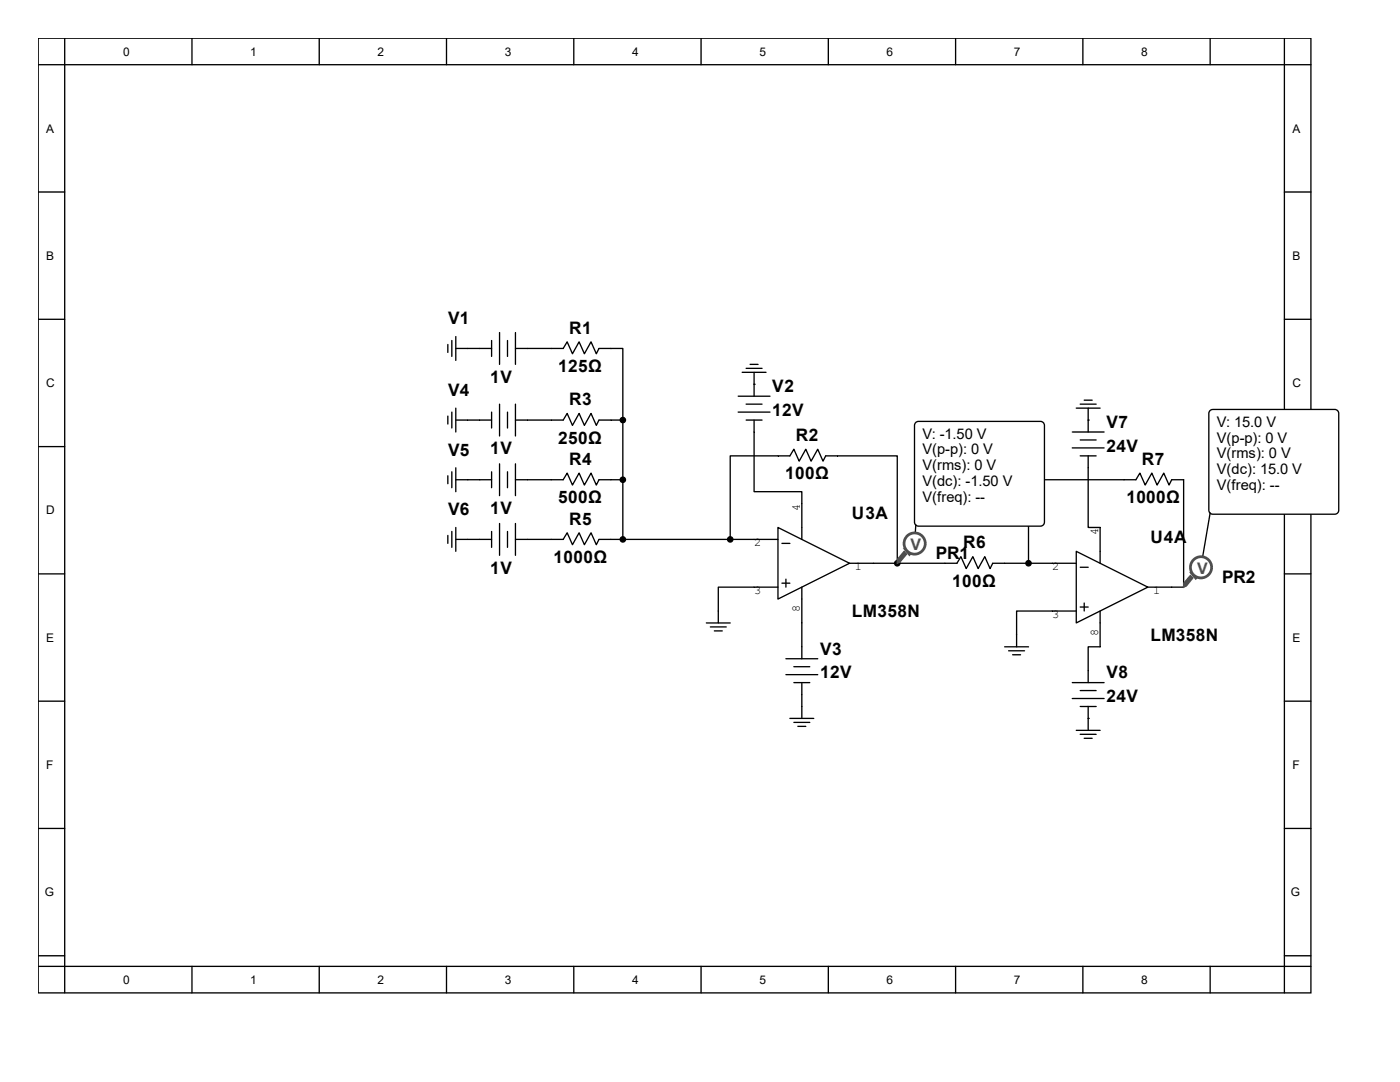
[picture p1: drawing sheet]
<svg xmlns="http://www.w3.org/2000/svg" width="279mm" height="216mm" viewBox="0 0 279 216" stroke-linecap="round" stroke-linejoin="round" font-family="sans-serif">
<g fill="none" stroke="#000" stroke-width=".26">
<path d="M7.6 7.6h254v190.5h-254zM7.6 12.9h254M12.9 7.6v190.5M38.3 7.6v5.3M63.7 7.6v5.3M89.1 7.6v5.3M114.5 7.6v5.3M139.9 7.6v5.3M165.3 7.6v5.3M190.7 7.6v5.3M216.1 7.6v5.3M241.5 7.6v5.3"/>
<path d="M256.3 7.6v190.5M7.6 38.3h5.3M256.3 38.3h5.3M7.6 63.7h5.3M89.4 68.7v1.6M90.2 67.9v3.2M91 69.5h7.1M91 67.2v4.7M98.1 67.9v3.2M99.7 66.4v6.3M101.3 67.9v3.2M102.9 69.5h9.5l.8-1.3 1 2.4 1.4-2.4 1 2.4 1.4-2.4 1 2.4 .5-1.1h4.8v14.3"/>
<path d="M102.9 66.4v6.3M147.3 79.1h6.4M148.1 74.3h4.8M148.9 73.5h3.2M149.7 72.7h1.6M150.5 76.7h.1M150.5 74.3v4.8M216.4 79.9h1.6M256.3 63.7h5.3M7.6 89.1h5.3M89.4 83v1.6M89.4 94.9v1.6"/>
<path d="M90.2 82.2v3.2M90.2 94.1v3.2M91 83.8h7.1M91 95.7h7.1M91 81.4v4.8M91 93.3v4.8M98.1 82.2v3.2M98.1 94.1v3.2M99.7 80.6v6.4M99.7 92.6v6.3M101.3 82.2v3.2M101.3 94.1v3.2"/>
<path d="M102.9 83.8h9.5l.8-1.3 1 2.4 1.4-2.4 1 2.4 1.4-2.4 1 2.4 .5-1.1h4.8M102.9 95.7h9.5l.8-1.3 1 2.4 1.4-2.4 1 2.4 1.4-2.4 1 2.4 .5-1.1h4.8M102.9 80.6v6.4M102.9 92.6v6.3M124.3 83.8v23.8M147.3 82.2h6.4M148.9 80.6h3.2M148.9 83.8h3.2M150.5 83.8v14.3h9.5v9.5M214 86.2h6.3M214 89.4h6.3M214.8 81.4h4.8"/>
<path d="M215.6 80.6h3.2M215.6 91h3.2M215.6 87.8h3.2M217.2 83.8h.1M217.2 91v14.3h2.4v7.1M217.2 81.4v4.8M256.3 89.1h5.3M7.6 114.5h5.3M89.4 106.8v1.6M90.2 106v3.2M91 107.6h7.1M91 105.3v4.7"/>
<path d="M98.1 106v3.2M99.7 104.5v6.3M101.3 106v3.2M102.9 107.6h9.5l.8-1.3 1 2.4 1.4-2.4 1 2.4 1.4-2.4 1 2.4 .5-1.1h35.8M102.9 104.5v6.3M145.7 107.6v-16.6h11.9l.8-1.4 1.1 2.4 1.3-2.4 1.1 2.4 1.3-2.4 1.1 2.4 .5-1h14.3v21.4M155.3 105.3l14.2 7.1-14.2 7.1zM155.3 117.2h-11.9v7.1M156.1 108.4h1.5M156.1 116.4h1.5M156.8 115.6v1.6M160 117.2v14.2"/>
<path d="M169.5 112.4h21.5l.8-1.3 1 2.4 1.4-2.4 1 2.4 1.3-2.4 1.1 2.4 .5-1.1h16.7M205.3 112.4v-16.7h21.4l.8-1.3 1 2.4 1.4-2.4 1 2.4 1.4-2.4 1 2.4 .5-1.1h2.4v21.5h-7.1M214.8 110l14.3 7.2-14.3 7.1zM215.6 113.2h1.6M256.3 114.5h5.3M7.6 139.9h5.3M141 124.3h4.7M141.8 125.1h3.1M142.6 125.9h1.5M156.8 131.4h6.4M156.8 134.6h6.4M158.4 133h3.2"/>
<path d="M158.4 136.2h3.2M160 136.2v7.2M200.5 129.1h4.8M201.3 129.9h3.2M202.1 130.7h1.6M214 136.2h6.3M214 139.4h6.3M214.8 121.9h-11.9v7.2M215.6 137.8h3.2M215.6 121.1h1.6M216.4 120.3v1.6M219.6 121.9v7.2h-2.4v7.1"/>
<path d="M256.3 139.9h5.3M157.6 143.4h4.8M158.4 144.1h3.2M159.2 144.9h1.6M214.8 145.7h4.8M215.6 141h3.2M215.6 146.5h3.2M216.4 147.3h1.6M217.2 143.4h.1M217.2 141v4.7M7.6 165.3h5.3M256.3 165.3h5.3"/>
<path d="M7.6 190.7h5.3M7.6 192.8h254M38.3 192.8v5.3M63.7 192.8v5.3M89.1 192.8v5.3M114.5 192.8v5.3M139.9 192.8v5.3M165.3 192.8v5.3M190.7 192.8v5.3M216.1 192.8v5.3M241.5 192.8v5.3M256.3 190.7h5.3"/>
</g>
<g fill="#000" stroke="#000" stroke-width=".26">
<circle cx="124.3" cy="95.7" r=".53"/>
<circle cx="124.3" cy="83.8" r=".53"/>
<circle cx="124.3" cy="107.6" r=".53"/>
<circle cx="145.7" cy="107.6" r=".53"/>
<circle cx="179.1" cy="112.4" r=".53"/>
<circle cx="205.3" cy="112.4" r=".53"/>
</g>
<path d="M182.7 84.3l.6-.2h24.3a.79 .79 0 0 1 .8 .8v19.3a.79 .79 0 0 1-.8 .8h-24.3a.79 .79 0 0 1-.8-.8v-19.3z" fill-rule="evenodd" fill="#fff" stroke="#000" stroke-width=".26"/>
<path d="M182.8 104.7l-.3 3.7" fill="none" stroke="#000" stroke-width=".26"/>
<path d="M180.4 110l.5 .6-1.3 1.5-.5 .3v-.8z" fill-rule="evenodd" fill="#505050"/>
<path d="M180.4 110l.5 .6-1.3 1.5-.5 .3v-.8z" fill="none" stroke="#505050" stroke-width=".25"/>
<path d="M180.4 109.5h.3l1 1.1-.2 .2z" fill-rule="evenodd" fill="#505050"/>
<path d="M180.4 109.5h.3l1 1.1-.2 .2z" fill="none" stroke="#505050" stroke-width=".25"/>
<circle cx="182.5" cy="108.5" r="2.12" fill="#fff"/>
<circle cx="182.5" cy="108.5" r="2.12" fill="none" stroke="#505050" stroke-width=".55"/>
<path d="M241.5 81.9l.5-.2h24.4a.79 .79 0 0 1 .8 .8v19.3a.79 .79 0 0 1-.8 .8h-24.4a.79 .79 0 0 1-.8-.8v-19.3z" fill-rule="evenodd" fill="#fff" stroke="#000" stroke-width=".26"/>
<path d="M241.5 102.3l-1.8 10.9" fill="none" stroke="#000" stroke-width=".26"/>
<path d="M237.6 114.8l.5 .5-1.3 1.6-.6 .3v-.8z" fill-rule="evenodd" fill="#505050"/>
<path d="M237.6 114.8l.5 .5-1.3 1.6-.6 .3v-.8z" fill="none" stroke="#505050" stroke-width=".25"/>
<path d="M237.6 114.3h.2l1.1 1-.3 .3z" fill-rule="evenodd" fill="#505050"/>
<path d="M237.6 114.3h.2l1.1 1-.3 .3z" fill="none" stroke="#505050" stroke-width=".25"/>
<circle cx="239.7" cy="113.2" r="2.12" fill="#fff"/>
<circle cx="239.7" cy="113.2" r="2.12" fill="none" stroke="#505050" stroke-width=".55"/>
<g font-size="3.4">
<text x="89.5" y="64.7">V1</text>
<text x="113.6" y="66.6">R1</text>
<text x="97.8" y="76.4">1V</text>
<text x="111.4" y="74.3">125Ω</text>
<text x="89.5" y="79">V4</text>
<text x="113.6" y="80.9">R3</text>
<text x="154.1" y="78.2">V2</text>
<text x="154.1" y="83">12V</text>
<text x="111.4" y="88.5">250Ω</text>
<text x="158.8" y="88">R2</text>
<text x="220.8" y="85.3">V7</text>
<text x="89.5" y="90.9">V5</text>
<text x="97.8" y="90.6">1V</text>
<text x="113.6" y="92.8">R4</text>
<text x="156.7" y="95.7">100Ω</text>
<text x="220.8" y="90.1">24V</text>
<text x="227.9" y="92.8">R7</text>
<text x="111.4" y="100.5">500Ω</text>
<text x="224.8" y="100.5">1000Ω</text>
<text x="89.5" y="102.8">V6</text>
<text x="97.8" y="102.6">1V</text>
<text x="113.6" y="104.7">R5</text>
<text x="170" y="103.6">U3A</text>
<text x="110.5" y="112.4">1000Ω</text>
<text x="186.7" y="111.6">PR1</text>
<text x="192.2" y="109.4">R6</text>
<text x="229.6" y="108.4">U4A</text>
<text x="97.8" y="114.5">1V</text>
<text x="190" y="117.1">100Ω</text>
<text x="243.9" y="116.4">PR2</text>
<text x="170" y="123.2">LM358N</text>
<text x="163.7" y="130.6">V3</text>
<text x="229.6" y="128">LM358N</text>
<text x="163.7" y="135.4">12V</text>
<text x="220.8" y="135.4">V8</text>
<text x="220.8" y="140.1">24V</text>
</g>
<g font-size="3.2" fill="#505050">
<text x="181.7" y="109.8">V</text>
<text x="238.9" y="114.5">V</text>
</g>
<g font-size="2.9">
<text x="184.1" y="87.5">V: -1.50 V</text>
<text x="242.9" y="85.1">V: 15.0 V</text>
<text x="242.9" y="88.3">V(p-p): 0 V</text>
<text x="184.1" y="90.7">V(p-p): 0 V</text>
<text x="184.1" y="93.9">V(rms): 0 V</text>
<text x="242.9" y="91.5">V(rms): 0 V</text>
<text x="242.9" y="94.7">V(dc): 15.0 V</text>
<text x="184.1" y="97">V(dc): -1.50 V</text>
<text x="184.1" y="100.2">V(freq): --</text>
<text x="242.9" y="97.8">V(freq): --</text>
</g>
<g font-size="2.4">
<text x="24.6" y="11.1">0</text>
<text x="50" y="11.1">1</text>
<text x="75.4" y="11.1">2</text>
<text x="100.8" y="11.1">3</text>
<text x="126.2" y="11.1">4</text>
<text x="151.6" y="11.1">5</text>
<text x="177" y="11.1">6</text>
<text x="202.4" y="11.1">7</text>
<text x="227.8" y="11.1">8</text>
<text x="9.2" y="26.5">A</text>
<text x="257.9" y="26.5">A</text>
<text x="9.2" y="51.9">B</text>
<text x="257.9" y="51.9">B</text>
<text x="9.2" y="77.3">C</text>
<text x="257.9" y="77.3">C</text>
<text x="159.6" y="102" transform="rotate(-90 159.6 102)">4</text>
<text x="9.2" y="102.7">D</text>
<text x="219.2" y="106.7" transform="rotate(-90 219.2 106.7)">4</text>
<text x="257.9" y="102.7">D</text>
<text x="150.5" y="109">2</text>
<text x="170.6" y="113.7">1</text>
<text x="210" y="113.7">2</text>
<text x="150.5" y="118.5">3</text>
<text x="230.1" y="118.5">1</text>
<text x="159.6" y="122.1" transform="rotate(-90 159.6 122.1)">8</text>
<text x="210" y="123.3">3</text>
<text x="9.2" y="128.1">E</text>
<text x="219.2" y="126.8" transform="rotate(-90 219.2 126.8)">8</text>
<text x="257.9" y="128.1">E</text>
<text x="9.2" y="153.5">F</text>
<text x="257.9" y="153.5">F</text>
<text x="8.9" y="178.9">G</text>
<text x="257.6" y="178.9">G</text>
<text x="24.6" y="196.3">0</text>
<text x="50" y="196.3">1</text>
<text x="75.4" y="196.3">2</text>
<text x="100.8" y="196.3">3</text>
<text x="126.2" y="196.3">4</text>
<text x="151.6" y="196.3">5</text>
<text x="177" y="196.3">6</text>
<text x="202.4" y="196.3">7</text>
<text x="227.8" y="196.3">8</text>
</g>
</svg>
